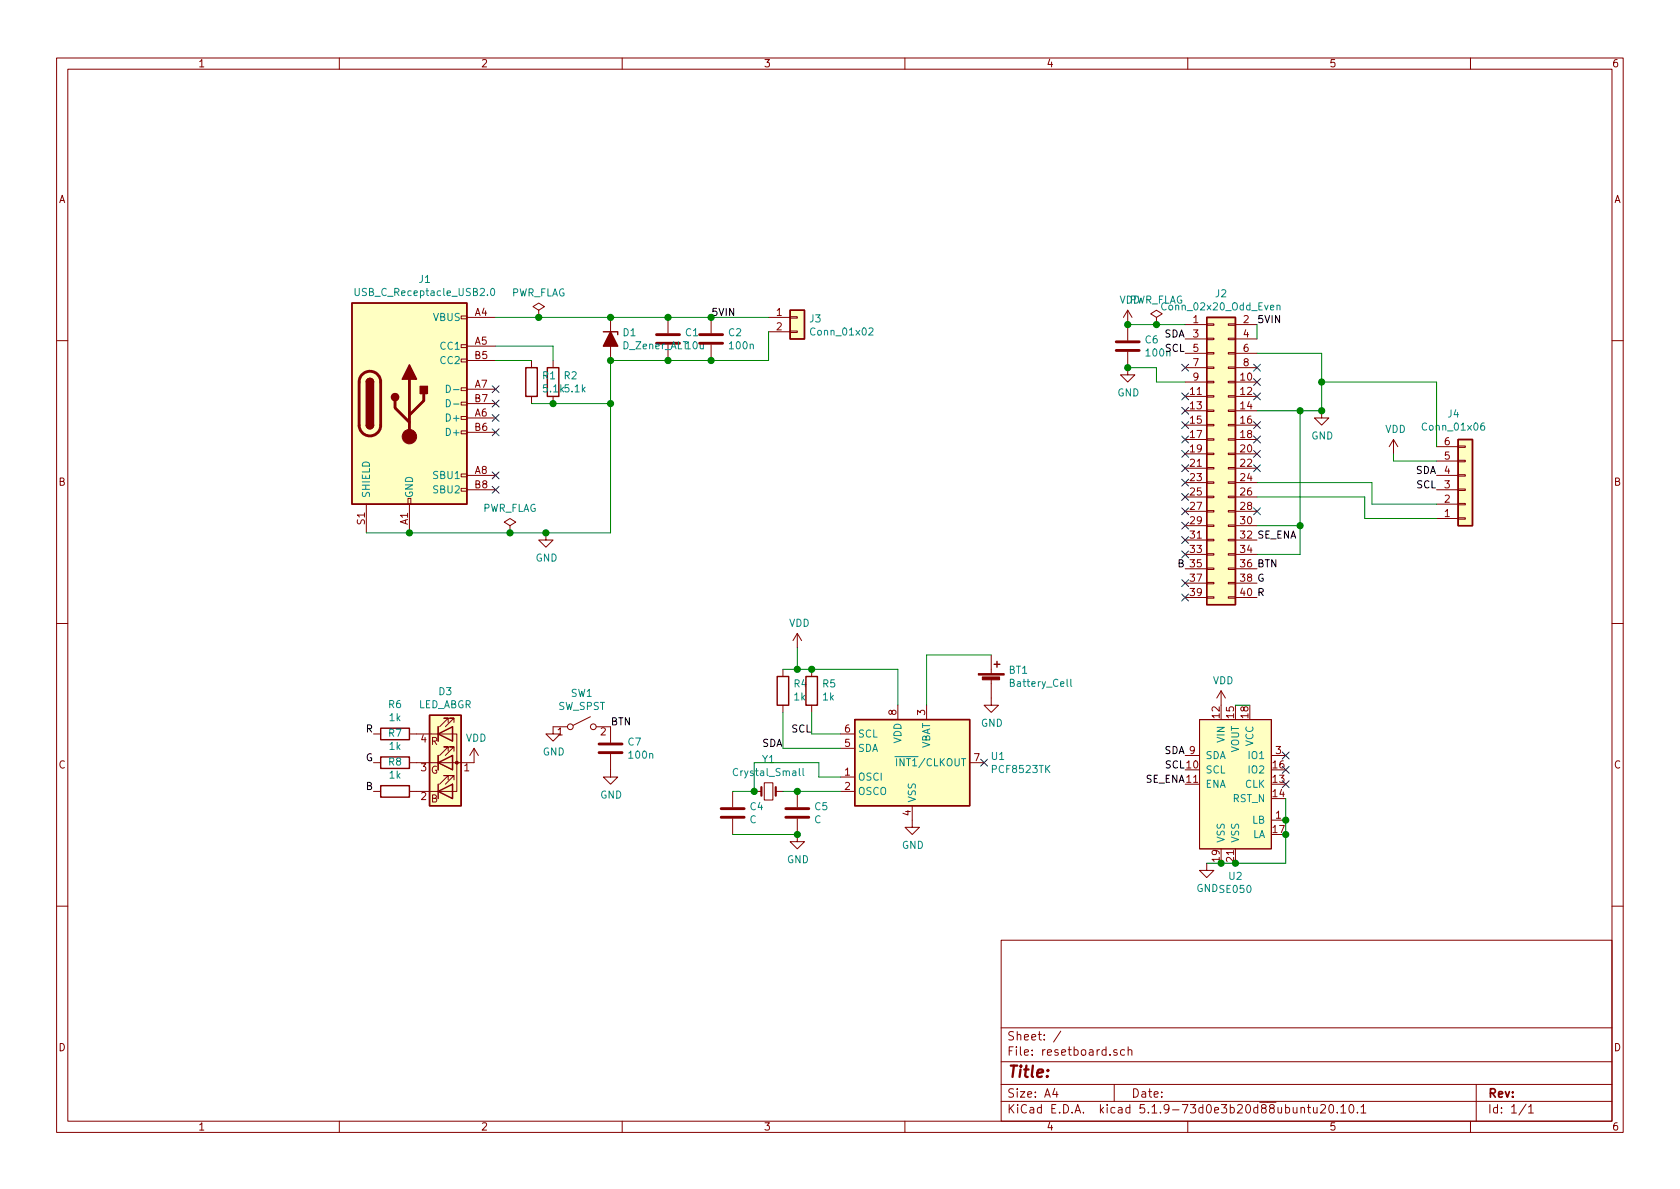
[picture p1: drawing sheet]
EESchema Schematic File Version 4
EELAYER 30 0
EELAYER END
$Descr A4 11693 8268
encoding utf-8
Sheet 1 1
Title ""
Date ""
Rev ""
Comp ""
Comment1 ""
Comment2 ""
Comment3 ""
Comment4 ""
$EndDescr
$Comp
L Connector_Generic:Conn_02x20_Odd_Even J2
U 1 1
P 8450 3150
F 0 "J2" H 8500 4267 50  0000 C CNN
F 1 "Conn_02x20_Odd_Even" H 8500 4176 50  0000 C CNN
F 2 "Connector_PinHeader_2.54mm:PinHeader_2x20_P2.54mm_Vertical" H 8450 3150 50  0001 C CNN
F 3 "~" H 8450 3150 50  0001 C CNN
	1    8450 3150
	1    0    0    -1  
$EndComp
$Comp
L Connector:USB_C_Receptacle_USB2.0 J1
U 1 1
P 2850 2800
F 0 "J1" H 2957 3667 50  0000 C CNN
F 1 "USB_C_Receptacle_USB2.0" H 2957 3576 50  0000 C CNN
F 2 "Connector_USB:USB_C_Receptacle_XKB_U262-16XN-4BVC11" H 3000 2800 50  0001 C CNN
F 3 "https://www.usb.org/sites/default/files/documents/usb_type-c.zip" H 3000 2800 50  0001 C CNN
	1    2850 2800
	1    0    0    -1  
$EndComp
$Comp
L Device:D_Zener_ALT D1
U 1 1
P 4250 2350
F 0 "D1" V 4204 2430 50  0000 L CNN
F 1 "D_Zener_ALT" V 4295 2430 50  0000 L CNN
F 2 "Diode_SMD:D_SOD-123" H 4250 2350 50  0001 C CNN
F 3 "~" H 4250 2350 50  0001 C CNN
	1    4250 2350
	0    1    1    0   
$EndComp
Wire Wire Line
	3450 2200 3750 2200
NoConn ~ 3450 2700
NoConn ~ 3450 2800
NoConn ~ 3450 2900
NoConn ~ 3450 3000
NoConn ~ 3450 3300
NoConn ~ 3450 3400
$Comp
L Device:R R1
U 1 1
P 3700 2650
F 0 "R1" H 3770 2696 50  0000 L CNN
F 1 "5.1k" H 3770 2605 50  0000 L CNN
F 2 "Resistor_SMD:R_0603_1608Metric" V 3630 2650 50  0001 C CNN
F 3 "~" H 3700 2650 50  0001 C CNN
	1    3700 2650
	1    0    0    -1  
$EndComp
Wire Wire Line
	3450 2500 3700 2500
Wire Wire Line
	3450 2400 3850 2400
Wire Wire Line
	3850 2400 3850 2500
Wire Wire Line
	2850 3700 3550 3700
Wire Wire Line
	4250 2500 4250 2800
Connection ~ 4250 2800
Wire Wire Line
	4250 2800 4250 3700
$Comp
L Device:C C1
U 1 1
P 4650 2350
F 0 "C1" H 4765 2396 50  0000 L CNN
F 1 "10u" H 4765 2305 50  0000 L CNN
F 2 "Capacitor_SMD:C_0805_2012Metric" H 4688 2200 50  0001 C CNN
F 3 "~" H 4650 2350 50  0001 C CNN
	1    4650 2350
	1    0    0    -1  
$EndComp
$Comp
L Device:C C2
U 1 1
P 4950 2350
F 0 "C2" H 5065 2396 50  0000 L CNN
F 1 "100n" H 5065 2305 50  0000 L CNN
F 2 "Capacitor_SMD:C_0603_1608Metric" H 4988 2200 50  0001 C CNN
F 3 "~" H 4950 2350 50  0001 C CNN
	1    4950 2350
	1    0    0    -1  
$EndComp
Wire Wire Line
	4250 2200 4650 2200
Connection ~ 4250 2200
Connection ~ 4650 2200
Wire Wire Line
	4650 2200 4950 2200
$Comp
L power:GND #PWR0101
U 1 1
P 3800 3700
F 0 "#PWR0101" H 3800 3450 50  0001 C CNN
F 1 "GND" H 3805 3527 50  0000 C CNN
F 2 "" H 3800 3700 50  0001 C CNN
F 3 "" H 3800 3700 50  0001 C CNN
	1    3800 3700
	1    0    0    -1  
$EndComp
Connection ~ 3800 3700
Wire Wire Line
	3800 3700 4250 3700
$Comp
L power:PWR_FLAG #FLG0101
U 1 1
P 3750 2200
F 0 "#FLG0101" H 3750 2275 50  0001 C CNN
F 1 "PWR_FLAG" H 3750 2373 50  0000 C CNN
F 2 "" H 3750 2200 50  0001 C CNN
F 3 "~" H 3750 2200 50  0001 C CNN
	1    3750 2200
	1    0    0    -1  
$EndComp
Connection ~ 3750 2200
Wire Wire Line
	3750 2200 4250 2200
$Comp
L power:PWR_FLAG #FLG0102
U 1 1
P 3550 3700
F 0 "#FLG0102" H 3550 3775 50  0001 C CNN
F 1 "PWR_FLAG" H 3550 3873 50  0000 C CNN
F 2 "" H 3550 3700 50  0001 C CNN
F 3 "~" H 3550 3700 50  0001 C CNN
	1    3550 3700
	1    0    0    -1  
$EndComp
Connection ~ 3550 3700
Wire Wire Line
	3550 3700 3800 3700
Wire Wire Line
	4250 2500 4650 2500
Connection ~ 4250 2500
Connection ~ 4650 2500
Wire Wire Line
	4650 2500 4950 2500
Wire Wire Line
	2550 3700 2850 3700
Connection ~ 2850 3700
$Comp
L Switch:SW_SPST SW1
U 1 1
P 4050 5050
F 0 "SW1" H 4050 5285 50  0000 C CNN
F 1 "SW_SPST" H 4050 5194 50  0000 C CNN
F 2 "Button_Switch_SMD:SW_SPST_EVQP7C" H 4050 5050 50  0001 C CNN
F 3 "~" H 4050 5050 50  0001 C CNN
	1    4050 5050
	1    0    0    -1  
$EndComp
$Comp
L power:GND #PWR0102
U 1 1
P 3850 5050
F 0 "#PWR0102" H 3850 4800 50  0001 C CNN
F 1 "GND" H 3855 4877 50  0000 C CNN
F 2 "" H 3850 5050 50  0001 C CNN
F 3 "" H 3850 5050 50  0001 C CNN
	1    3850 5050
	1    0    0    -1  
$EndComp
$Comp
L Device:LED_ABGR D3
U 1 1
P 3100 5300
F 0 "D3" H 3100 5797 50  0000 C CNN
F 1 "LED_ABGR" H 3100 5706 50  0000 C CNN
F 2 "catwsparts:HQ12-2353RBGC" H 3100 5250 50  0001 C CNN
F 3 "~" H 3100 5250 50  0001 C CNN
	1    3100 5300
	1    0    0    -1  
$EndComp
Wire Wire Line
	3700 2800 3850 2800
$Comp
L Device:R R2
U 1 1
P 3850 2650
F 0 "R2" H 3920 2696 50  0000 L CNN
F 1 "5.1k" H 3920 2605 50  0000 L CNN
F 2 "Resistor_SMD:R_0603_1608Metric" V 3780 2650 50  0001 C CNN
F 3 "~" H 3850 2650 50  0001 C CNN
	1    3850 2650
	1    0    0    -1  
$EndComp
Connection ~ 3850 2800
Wire Wire Line
	3850 2800 4250 2800
$Comp
L Device:R R6
U 1 1
P 2750 5100
F 0 "R6" V 2543 5100 50  0000 C CNN
F 1 "1k" V 2634 5100 50  0000 C CNN
F 2 "Resistor_SMD:R_0603_1608Metric" V 2680 5100 50  0001 C CNN
F 3 "~" H 2750 5100 50  0001 C CNN
	1    2750 5100
	0    1    1    0   
$EndComp
$Comp
L Device:R R7
U 1 1
P 2750 5300
F 0 "R7" V 2543 5300 50  0000 C CNN
F 1 "1k" V 2634 5300 50  0000 C CNN
F 2 "Resistor_SMD:R_0603_1608Metric" V 2680 5300 50  0001 C CNN
F 3 "~" H 2750 5300 50  0001 C CNN
	1    2750 5300
	0    1    1    0   
$EndComp
$Comp
L Device:R R8
U 1 1
P 2750 5500
F 0 "R8" V 2543 5500 50  0000 C CNN
F 1 "1k" V 2634 5500 50  0000 C CNN
F 2 "Resistor_SMD:R_0603_1608Metric" V 2680 5500 50  0001 C CNN
F 3 "~" H 2750 5500 50  0001 C CNN
	1    2750 5500
	0    1    1    0   
$EndComp
$Comp
L Timer_RTC:PCF8523TK U1
U 1 1
P 6350 5300
F 0 "U1" H 6894 5346 50  0000 L CNN
F 1 "PCF8523TK" H 6894 5255 50  0000 L CNN
F 2 "Package_SON:HVSON-8-1EP_4x4mm_P0.8mm_EP2.2x3.1mm" H 7150 4950 50  0001 C CNN
F 3 "https://www.nxp.com/docs/en/data-sheet/PCF8523.pdf" H 6350 5300 50  0001 C CNN
	1    6350 5300
	1    0    0    -1  
$EndComp
$Comp
L Device:R R5
U 1 1
P 5650 4800
F 0 "R5" H 5580 4754 50  0000 R CNN
F 1 "1k" H 5580 4845 50  0000 R CNN
F 2 "Resistor_SMD:R_0603_1608Metric" V 5580 4800 50  0001 C CNN
F 3 "~" H 5650 4800 50  0001 C CNN
	1    5650 4800
	-1   0    0    1   
$EndComp
$Comp
L Device:R R4
U 1 1
P 5450 4800
F 0 "R4" H 5380 4754 50  0000 R CNN
F 1 "1k" H 5380 4845 50  0000 R CNN
F 2 "Resistor_SMD:R_0603_1608Metric" V 5380 4800 50  0001 C CNN
F 3 "~" H 5450 4800 50  0001 C CNN
	1    5450 4800
	-1   0    0    1   
$EndComp
Wire Wire Line
	5850 5100 5650 5100
Wire Wire Line
	5650 5100 5650 4950
Wire Wire Line
	5850 5200 5450 5200
Wire Wire Line
	5450 5200 5450 4950
Wire Wire Line
	5450 4650 5550 4650
Connection ~ 5550 4650
Wire Wire Line
	5550 4650 5650 4650
$Comp
L power:VDD #PWR0103
U 1 1
P 5550 4500
F 0 "#PWR0103" H 5550 4350 50  0001 C CNN
F 1 "VDD" H 5565 4673 50  0000 C CNN
F 2 "" H 5550 4500 50  0001 C CNN
F 3 "" H 5550 4500 50  0001 C CNN
	1    5550 4500
	1    0    0    -1  
$EndComp
$Comp
L power:VDD #PWR0104
U 1 1
P 3300 5300
F 0 "#PWR0104" H 3300 5150 50  0001 C CNN
F 1 "VDD" H 3315 5473 50  0000 C CNN
F 2 "" H 3300 5300 50  0001 C CNN
F 3 "" H 3300 5300 50  0001 C CNN
	1    3300 5300
	1    0    0    -1  
$EndComp
$Comp
L power:GND #PWR0105
U 1 1
P 6350 5700
F 0 "#PWR0105" H 6350 5450 50  0001 C CNN
F 1 "GND" H 6355 5527 50  0000 C CNN
F 2 "" H 6350 5700 50  0001 C CNN
F 3 "" H 6350 5700 50  0001 C CNN
	1    6350 5700
	1    0    0    -1  
$EndComp
Wire Wire Line
	5850 5400 5700 5400
Wire Wire Line
	5700 5400 5700 5300
Wire Wire Line
	5700 5300 5250 5300
Wire Wire Line
	5250 5300 5250 5500
Wire Wire Line
	5850 5500 5550 5500
$Comp
L Device:C C5
U 1 1
P 5550 5650
F 0 "C5" H 5665 5696 50  0000 L CNN
F 1 "C" H 5665 5605 50  0000 L CNN
F 2 "Capacitor_SMD:C_0402_1005Metric" H 5588 5500 50  0001 C CNN
F 3 "~" H 5550 5650 50  0001 C CNN
	1    5550 5650
	1    0    0    -1  
$EndComp
Connection ~ 5550 5500
Wire Wire Line
	5550 5500 5450 5500
$Comp
L Device:C C4
U 1 1
P 5100 5650
F 0 "C4" H 5215 5696 50  0000 L CNN
F 1 "C" H 5215 5605 50  0000 L CNN
F 2 "Capacitor_SMD:C_0402_1005Metric" H 5138 5500 50  0001 C CNN
F 3 "~" H 5100 5650 50  0001 C CNN
	1    5100 5650
	1    0    0    -1  
$EndComp
Wire Wire Line
	5250 5500 5100 5500
$Comp
L power:GND #PWR0106
U 1 1
P 5550 5800
F 0 "#PWR0106" H 5550 5550 50  0001 C CNN
F 1 "GND" H 5555 5627 50  0000 C CNN
F 2 "" H 5550 5800 50  0001 C CNN
F 3 "" H 5550 5800 50  0001 C CNN
	1    5550 5800
	1    0    0    -1  
$EndComp
Connection ~ 5550 5800
NoConn ~ 6850 5300
Wire Wire Line
	8750 2350 8750 2250
Text Label 8750 2250 0    50   ~ 0
5VIN
Text Label 4950 2200 0    50   ~ 0
5VIN
Wire Wire Line
	8750 2450 9200 2450
Wire Wire Line
	9200 2450 9200 2650
Wire Wire Line
	9200 2850 9050 2850
$Comp
L power:GND #PWR0107
U 1 1
P 9200 2850
F 0 "#PWR0107" H 9200 2600 50  0001 C CNN
F 1 "GND" H 9205 2677 50  0000 C CNN
F 2 "" H 9200 2850 50  0001 C CNN
F 3 "" H 9200 2850 50  0001 C CNN
	1    9200 2850
	1    0    0    -1  
$EndComp
Connection ~ 9200 2850
Text Label 8750 4150 0    50   ~ 0
R
Text Label 8750 4050 0    50   ~ 0
G
Text Label 8250 3950 2    50   ~ 0
B
$Comp
L power:VDD #PWR0108
U 1 1
P 7850 2250
F 0 "#PWR0108" H 7850 2100 50  0001 C CNN
F 1 "VDD" H 7865 2423 50  0000 C CNN
F 2 "" H 7850 2250 50  0001 C CNN
F 3 "" H 7850 2250 50  0001 C CNN
	1    7850 2250
	1    0    0    -1  
$EndComp
Wire Wire Line
	7850 2250 8050 2250
$Comp
L power:PWR_FLAG #FLG0103
U 1 1
P 8050 2250
F 0 "#FLG0103" H 8050 2325 50  0001 C CNN
F 1 "PWR_FLAG" H 8050 2423 50  0000 C CNN
F 2 "" H 8050 2250 50  0001 C CNN
F 3 "~" H 8050 2250 50  0001 C CNN
	1    8050 2250
	1    0    0    -1  
$EndComp
Connection ~ 8050 2250
Wire Wire Line
	8050 2250 8250 2250
Text Label 8250 2350 2    50   ~ 0
SDA
Text Label 8250 2450 2    50   ~ 0
SCL
Text Label 8750 3950 0    50   ~ 0
BTN
Text Label 4250 5050 0    50   ~ 0
BTN
Text Label 2600 5100 2    50   ~ 0
R
Text Label 2600 5300 2    50   ~ 0
G
Text Label 2600 5500 2    50   ~ 0
B
$Comp
L SE050:SE050 U2
U 1 1
P 8500 5600
F 0 "U2" H 8600 5111 50  0000 C CNN
F 1 "SE050" H 8600 5020 50  0000 C CNN
F 2 "Package_DFN_QFN:UQFN-20-1EP_3x3mm_P0.4mm_EP1.85x1.85mm" H 8500 5600 50  0001 C CNN
F 3 "" H 8500 5600 50  0001 C CNN
	1    8500 5600
	1    0    0    -1  
$EndComp
$Comp
L power:GND #PWR0110
U 1 1
P 8400 6000
F 0 "#PWR0110" H 8400 5750 50  0001 C CNN
F 1 "GND" H 8405 5827 50  0000 C CNN
F 2 "" H 8400 6000 50  0001 C CNN
F 3 "" H 8400 6000 50  0001 C CNN
	1    8400 6000
	1    0    0    -1  
$EndComp
Wire Wire Line
	8400 6000 8500 6000
Connection ~ 8500 6000
Wire Wire Line
	8500 6000 8600 6000
Wire Wire Line
	8600 4900 8700 4900
Wire Wire Line
	8950 5550 8950 5700
Wire Wire Line
	8950 6000 8600 6000
Connection ~ 8950 5700
Wire Wire Line
	8950 5700 8950 5800
Connection ~ 8950 5800
Wire Wire Line
	8950 5800 8950 6000
Connection ~ 8600 6000
NoConn ~ 8950 5250
NoConn ~ 8950 5350
NoConn ~ 8950 5450
Text Label 8250 5350 2    50   ~ 0
SCL
Text Label 8250 5250 2    50   ~ 0
SDA
Text Label 5450 5200 2    50   ~ 0
SDA
Text Label 5650 5100 2    50   ~ 0
SCL
$Comp
L power:VDD #PWR0111
U 1 1
P 8500 4900
F 0 "#PWR0111" H 8500 4750 50  0001 C CNN
F 1 "VDD" H 8515 5073 50  0000 C CNN
F 2 "" H 8500 4900 50  0001 C CNN
F 3 "" H 8500 4900 50  0001 C CNN
	1    8500 4900
	1    0    0    -1  
$EndComp
Text Label 8750 3750 0    50   ~ 0
SE_ENA
Text Label 8250 5450 2    50   ~ 0
SE_ENA
Wire Wire Line
	5650 4650 6250 4650
Wire Wire Line
	6250 4650 6250 4900
Connection ~ 5650 4650
Wire Wire Line
	6450 4550 6450 4900
$Comp
L power:GND #PWR0112
U 1 1
P 6900 4850
F 0 "#PWR0112" H 6900 4600 50  0001 C CNN
F 1 "GND" H 6905 4677 50  0000 C CNN
F 2 "" H 6900 4850 50  0001 C CNN
F 3 "" H 6900 4850 50  0001 C CNN
	1    6900 4850
	1    0    0    -1  
$EndComp
NoConn ~ 8250 2550
NoConn ~ 8750 2550
NoConn ~ 8750 2650
NoConn ~ 8750 2750
NoConn ~ 8250 3050
NoConn ~ 8250 3150
NoConn ~ 8250 3250
NoConn ~ 8250 3350
NoConn ~ 8250 3450
NoConn ~ 8250 3550
NoConn ~ 8250 3650
NoConn ~ 8250 3750
NoConn ~ 8250 3850
NoConn ~ 8250 4050
NoConn ~ 8250 4150
NoConn ~ 8750 3150
NoConn ~ 8750 3250
NoConn ~ 8750 3550
Wire Wire Line
	8750 3850 9050 3850
Wire Wire Line
	9050 3850 9050 3650
Connection ~ 9050 2850
Wire Wire Line
	9050 2850 8750 2850
Wire Wire Line
	8750 3650 9050 3650
Connection ~ 9050 3650
Wire Wire Line
	9050 3650 9050 2850
$Comp
L Device:C C6
U 1 1
P 7850 2400
F 0 "C6" H 7965 2446 50  0000 L CNN
F 1 "100n" H 7965 2355 50  0000 L CNN
F 2 "Capacitor_SMD:C_0603_1608Metric" H 7888 2250 50  0001 C CNN
F 3 "~" H 7850 2400 50  0001 C CNN
	1    7850 2400
	1    0    0    -1  
$EndComp
Connection ~ 7850 2250
$Comp
L power:GND #PWR0109
U 1 1
P 7850 2550
F 0 "#PWR0109" H 7850 2300 50  0001 C CNN
F 1 "GND" H 7855 2377 50  0000 C CNN
F 2 "" H 7850 2550 50  0001 C CNN
F 3 "" H 7850 2550 50  0001 C CNN
	1    7850 2550
	1    0    0    -1  
$EndComp
Wire Wire Line
	8250 2650 8050 2650
Wire Wire Line
	8050 2650 8050 2550
Wire Wire Line
	8050 2550 7850 2550
Connection ~ 7850 2550
NoConn ~ 8250 2750
NoConn ~ 8250 2850
NoConn ~ 8250 2950
$Comp
L Device:C C7
U 1 1
P 4250 5200
F 0 "C7" H 4365 5246 50  0000 L CNN
F 1 "100n" H 4365 5155 50  0000 L CNN
F 2 "Capacitor_SMD:C_0603_1608Metric" H 4288 5050 50  0001 C CNN
F 3 "~" H 4250 5200 50  0001 C CNN
	1    4250 5200
	1    0    0    -1  
$EndComp
$Comp
L power:GND #PWR0113
U 1 1
P 4250 5350
F 0 "#PWR0113" H 4250 5100 50  0001 C CNN
F 1 "GND" H 4255 5177 50  0000 C CNN
F 2 "" H 4250 5350 50  0001 C CNN
F 3 "" H 4250 5350 50  0001 C CNN
	1    4250 5350
	1    0    0    -1  
$EndComp
NoConn ~ 8750 2950
NoConn ~ 8750 3050
Wire Wire Line
	5550 4500 5550 4650
$Comp
L Device:Battery_Cell BT1
U 1 1
P 6900 4750
F 0 "BT1" H 7018 4846 50  0000 L CNN
F 1 "Battery_Cell" H 7018 4755 50  0000 L CNN
F 2 "Battery:BatteryHolder_Keystone_3000_1x12mm" V 6900 4810 50  0001 C CNN
F 3 "~" V 6900 4810 50  0001 C CNN
	1    6900 4750
	1    0    0    -1  
$EndComp
Wire Wire Line
	6450 4550 6900 4550
Wire Wire Line
	5100 5800 5550 5800
$Comp
L Device:Crystal_Small Y1
U 1 1
P 5350 5500
F 0 "Y1" H 5350 5725 50  0000 C CNN
F 1 "Crystal_Small" H 5350 5634 50  0000 C CNN
F 2 "Crystal:Crystal_SMD_2012-2Pin_2.0x1.2mm" H 5350 5500 50  0001 C CNN
F 3 "~" H 5350 5500 50  0001 C CNN
	1    5350 5500
	1    0    0    -1  
$EndComp
Connection ~ 5250 5500
$Comp
L Connector_Generic:Conn_01x02 J3
U 1 1
P 5550 2200
F 0 "J3" H 5630 2192 50  0000 L CNN
F 1 "Conn_01x02" H 5630 2101 50  0000 L CNN
F 2 "Connector_JST:JST_GH_BM02B-GHS-TBT_1x02-1MP_P1.25mm_Vertical" H 5550 2200 50  0001 C CNN
F 3 "~" H 5550 2200 50  0001 C CNN
	1    5550 2200
	1    0    0    -1  
$EndComp
Wire Wire Line
	5350 2200 4950 2200
Connection ~ 4950 2200
Wire Wire Line
	4950 2500 5350 2500
Wire Wire Line
	5350 2500 5350 2300
Connection ~ 4950 2500
$Comp
L Connector_Generic:Conn_01x06 J4
U 1 1
P 10200 3400
F 0 "J4" H 10118 2875 50  0000 C CNN
F 1 "Conn_01x06" H 10118 2966 50  0000 C CNN
F 2 "Connector_JST:JST_GH_BM06B-GHS-TBT_1x06-1MP_P1.25mm_Vertical" H 10200 3400 50  0001 C CNN
F 3 "~" H 10200 3400 50  0001 C CNN
	1    10200 3400
	1    0    0    1   
$EndComp
Wire Wire Line
	8750 3450 9500 3450
Wire Wire Line
	9500 3450 9500 3600
Wire Wire Line
	9500 3600 10000 3600
Wire Wire Line
	10000 3500 9550 3500
Wire Wire Line
	9550 3500 9550 3350
Wire Wire Line
	9550 3350 8750 3350
Text Label 10000 3400 2    50   ~ 0
SCL
Text Label 10000 3300 2    50   ~ 0
SDA
Wire Wire Line
	10000 3100 10000 2650
Wire Wire Line
	10000 2650 9200 2650
Connection ~ 9200 2650
Wire Wire Line
	9200 2650 9200 2850
$Comp
L power:VDD #PWR0114
U 1 1
P 9700 3150
F 0 "#PWR0114" H 9700 3000 50  0001 C CNN
F 1 "VDD" H 9715 3323 50  0000 C CNN
F 2 "" H 9700 3150 50  0001 C CNN
F 3 "" H 9700 3150 50  0001 C CNN
	1    9700 3150
	1    0    0    -1  
$EndComp
Wire Wire Line
	10000 3200 9700 3200
Wire Wire Line
	9700 3200 9700 3150
$EndSCHEMATC
